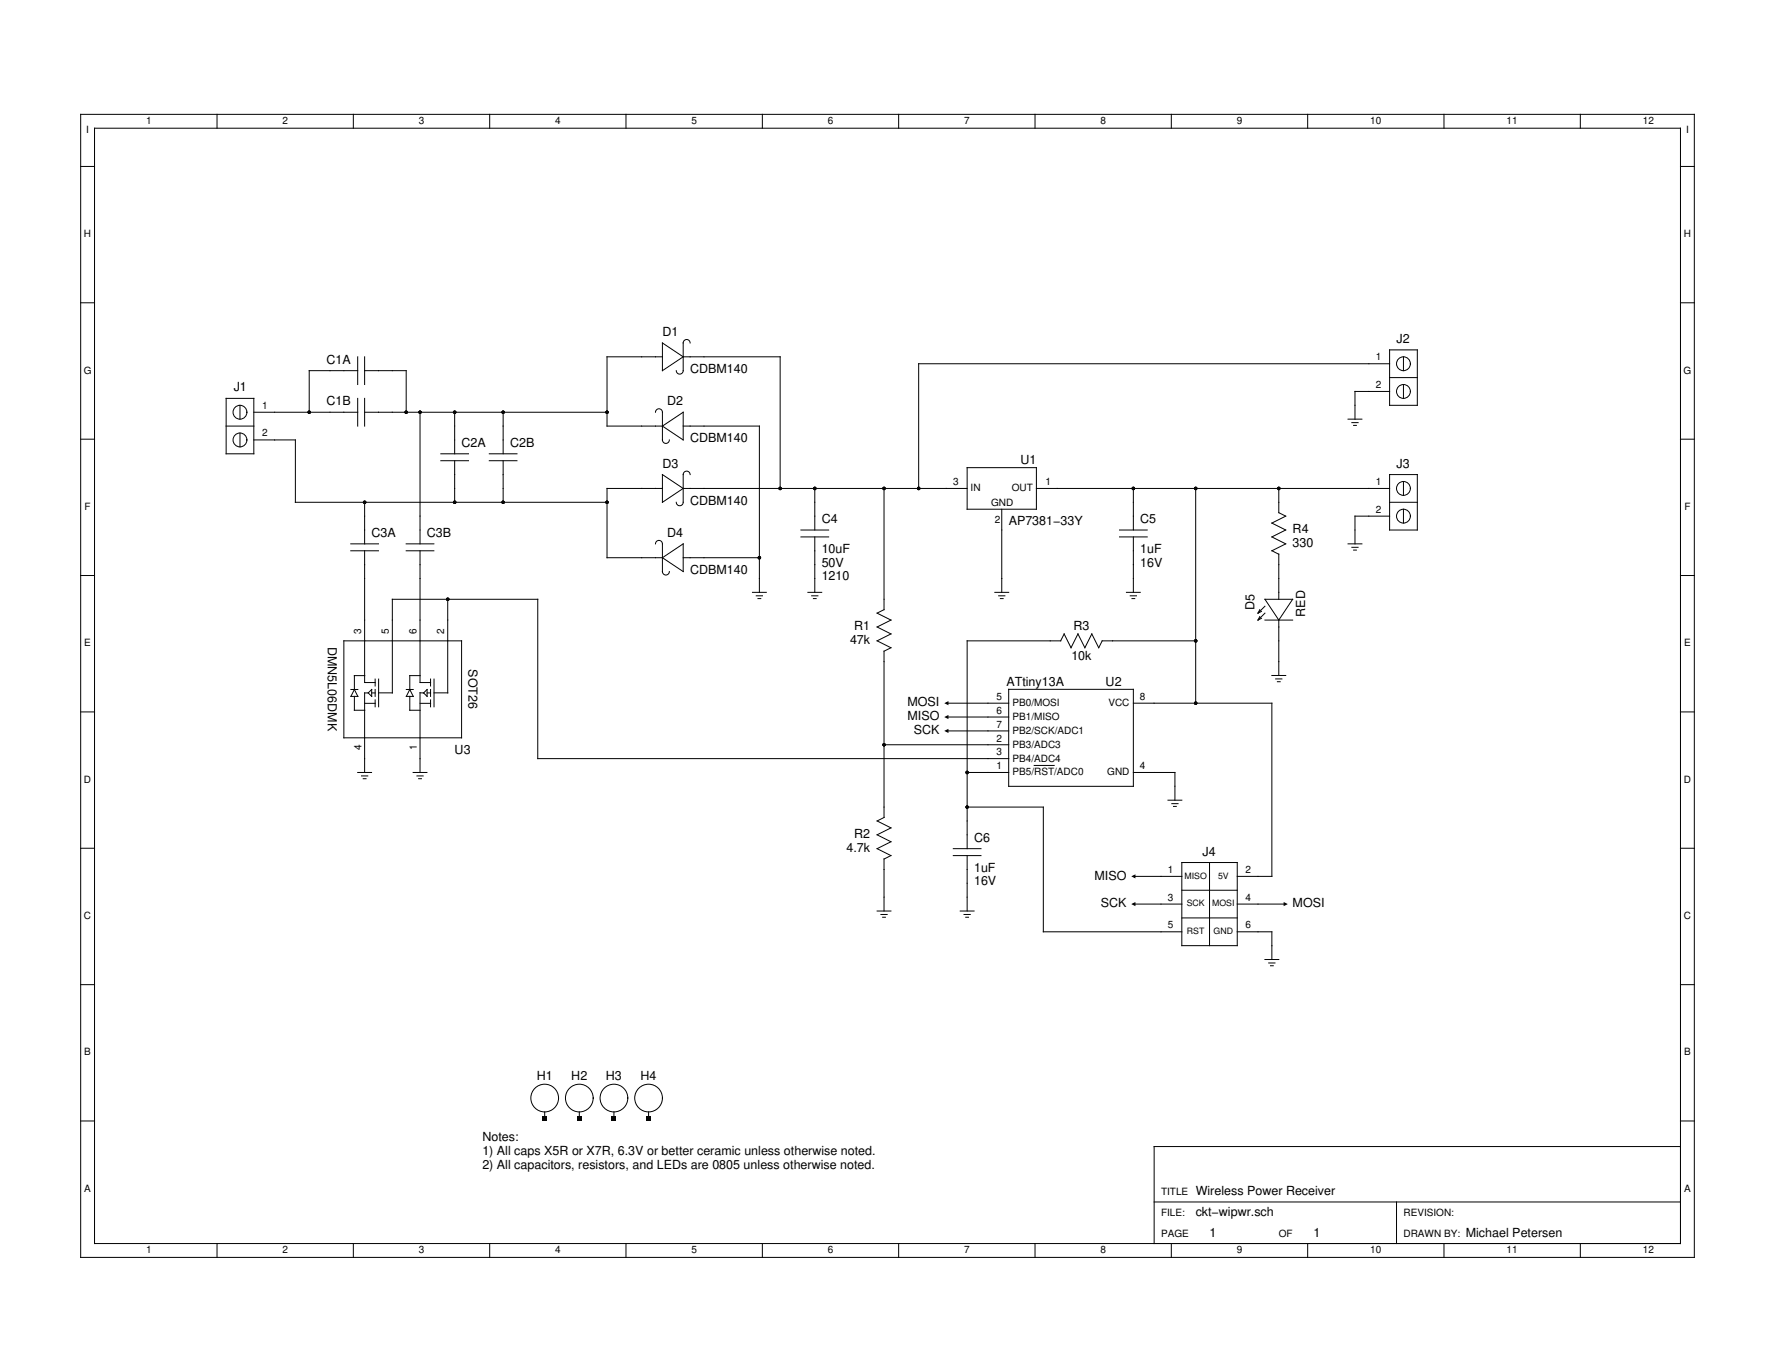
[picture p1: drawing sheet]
<svg xmlns="http://www.w3.org/2000/svg" width="279mm" height="216mm" viewBox="0 0 279 216" stroke-linecap="round" stroke-linejoin="round" font-family="sans-serif">
<g fill="none" stroke="#000" stroke-width=".16">
<path d="M12.7 18h254v179.9h-254zM34.2 18v2.2M55.6 18v2.2M77.1 18v2.2M98.5 18v2.2M120 18v2.2M141.5 18v2.2M162.9 18v2.2M184.4 18v2.2M205.8 18v2.2M227.3 18v2.2M248.8 18v2.2"/>
<path d="M12.7 26.2h2.2M14.9 20.2h249.6v175.5h-249.6zM264.5 26.2h2.2M12.7 47.6h2.2M56.3 58.3h-7.6v6.6M56.3 56.1v4.4M57.4 58.3h6.5v6.6M57.4 56.1v4.4M104.3 54l3.2 2.1-3.2 2.2zM104.3 56.1h-8.8v11h8.8M107.5 56.1h15.3v20.8M108.6 54a.55 .55 0 0 0-.5-.6 .55 .55 0 0 0-.6 .6v4.3a.54 .54 0 0 1-.5 .6 .54 .54 0 0 1-.5-.6"/>
<path d="M218.7 55.1h4.4v8.7h-4.4zM218.7 57.2h-74.1v19.7M218.7 59.4h4.4M220.9 56.1v2.2M264.5 47.6h2.2M12.7 69.1h2.2M35.6 62.7h4.4v8.7h-4.4zM35.6 67.1h4.4M37.8 63.8v2.2M37.8 68.1v2.2M40 64.9h16.3M40 69.2h6.5v9.8h49"/>
<path d="M56.3 62.7v4.4M57.4 62.7v4.4M57.4 79v6.6M57.4 64.9h38.1M66.1 64.9v20.7M69.4 72.5h4.3M69.4 71.4h4.3M71.6 64.9v6.5M71.6 72.5v6.5M77 72.5h4.4M77 71.4h4.4M79.2 64.9v6.5"/>
<path d="M79.2 72.5v6.5M103.2 64.9a.55 .55 0 0 1 .5-.6 .55 .55 0 0 1 .6 .6v4.3a.55 .55 0 0 0 .5 .6 .55 .55 0 0 0 .6-.6M104.3 76.9h-8.8v10.9h8.8M104.3 74.7l3.2 2.2-3.2 2.1zM104.3 67.1l3.2-2.2v4.3zM107.5 76.9h44.7M107.5 67.1h12v26.1M108.6 74.7a.55 .55 0 0 0-.5-.6 .55 .55 0 0 0-.6 .6v4.3a.54 .54 0 0 1-.5 .6 .54 .54 0 0 1-.5-.6M128.3 76.9v6.5M139.2 76.9v19l-1.1 .6 2.1 1.1-2.1 1.1 2.1 1.1-2.1 1 2.1 1.1-1 .6v26.1l-1.1 .6 2.1 1.1-2.1 1.1 2.1 1.1-2.1 1 2.1 1.1-1 .6v8.2M152.2 73.6h10.9v6.5h-10.9zM163.1 76.9h55.6"/>
<path d="M178.4 76.9v6.5M188.2 76.9v33.8M201.3 76.9v3.8l1.1 .5-2.2 1.1 2.2 1.1-2.2 1.1 2.2 1.1-2.2 1.1 1.1 .5v7.1M212.2 66h2.2M212.8 66.5h1M213.1 66.9h.4M218.7 79h4.4M218.7 74.7h4.4v8.7h-4.4zM218.7 61.6h-5.4v4.4M220.9 60.5v2.2M220.9 75.8v2.2M264.5 69.1h2.2"/>
<path d="M12.7 90.6h2.2M55.2 86.7h4.4M55.2 85.6h4.4M57.4 86.7v20.7h1.7M63.9 86.7h4.4M63.9 85.6h4.4M66.1 86.7v20.7M70.5 94.3v14.7h-2.2M103.2 85.6a.55 .55 0 0 1 .5-.6 .55 .55 0 0 1 .6 .6v4.3a.55 .55 0 0 0 .5 .6 .55 .55 0 0 0 .6-.6M104.3 87.8l3.2-2.2v4.3zM107.5 87.8h12M118.4 93.2h2.2"/>
<path d="M119 93.8h1M119.3 94.2h.5M126.1 84.5h4.3M126.1 83.4h4.3M127.2 93.2h2.1M127.8 93.8h.9M128 94.2h.5M128.3 84.5v8.7M156.6 93.2h2.2M157.2 93.8h1M157.5 94.2h.4M157.7 80.1v13.1"/>
<path d="M167.5 99.8l1.1 2.1 1.1-2.1 1.1 2.1 1.1-2.1 1 2.1 .6-1.1h14.7M167.5 99.8l-.5 1h-14.8v32.7M176.2 84.5h4.4M176.2 83.4h4.4M177.3 93.2h2.2M177.9 93.8h1M178.2 94.2h.4M178.4 84.5v8.7M198.3 97l-.3 .6M198.3 95.9l-.3 .6M198.6 97.3l-.6 .3M198.6 96.2l-.6 .3"/>
<path d="M199.1 94.3h4.4l-2.2 3.3zM199.1 97.6h4.4M199.1 95.4l-1.1 1.1M199.1 96.5l-1.1 1.1M201.3 97.6v8.7M212.2 85.6h2.2M212.8 86.1h1M213.1 86.6h.4M218.7 81.2h-5.4v4.4M220.9 80.1v2.2M264.5 90.6h2.2M12.7 112h2.2"/>
<path d="M54.1 100.8h18.6v15.3h-18.6zM55.2 108.5h1.1M55.8 109.6v2.2h1.6M55.8 108.5l.5 1.1h-1.1zM57.4 109v12.6M57.4 110.7h1.7M57.4 109h.6M57.4 106.3h-1.6v2.2M58 109l.5-.5v1.1zM58.5 109h.6M59.1 106.9v1.1M59.1 108.5v1.1"/>
<path d="M59.1 110.1v1.1M59.6 109h2.2M59.6 106.9v4.3M61.8 109v-14.7h22.8v25.1h74.2M64 108.5h1M64.5 109.6v2.2h1.6M64.5 108.5l.5 1.1h-1zM66.1 110.7h1.7M66.1 107.4h1.7M66.1 106.3h-1.6v2.2M66.7 109h-.6v12.6M66.7 109l.5-.5v1.1z"/>
<path d="M67.2 109h.6M67.8 106.9v1.1M67.8 108.5v1.1M67.8 110.1v1.1M68.3 106.9v4.3M139.2 117.2h19.6M149 110.7h9.8M149 112.8h9.8M149 115h9.8M158.8 108.5h19.6v15.2h-19.6zM178.4 110.7h21.8v27.2h-5.4M200.2 106.3h2.2"/>
<path d="M200.8 106.8h1M201.1 107.3h.4M264.5 112h2.2M12.7 133.5h2.2M56.3 121.6h2.2M56.9 122.1h1M57.2 122.5h.4M65 121.6h2.2M65.6 122.1h1M65.9 122.5h.4M150.1 134.6h4.3M150.1 133.5h4.3"/>
<path d="M152.2 121.6h6.6M152.2 134.6v8.8M152.2 127h12v19.6h21.8M162.8 120.5h3.1M178.4 121.6h6.5v4.3M178.4 137.9h7.6M183.9 125.9h2.1M184.4 126.5h1M184.7 126.9h.5M186 135.7h8.8v13.1h-8.8zM190.4 135.7v13.1M264.5 133.5h2.2"/>
<path d="M12.7 154.9h2.2M138.1 143.4h2.1M138.7 143.9h.9M138.9 144.3h.5M151.1 143.4h2.2M151.7 143.9h1M152 144.3h.5M178.4 142.3h7.6M186 144.4h8.8M186 140.1h8.8M194.8 142.3h7.6M194.8 146.6h5.4v4.4"/>
<path d="M199.1 151h2.2M199.7 151.5h1M200 152h.4M264.5 154.9h2.2M12.7 176.4h2.2M85.7 175v1.1M91.2 175v1.1M96.6 175v1.1M102.1 175v1.1M264.5 176.4h2.2M34.2 195.7v2.2M55.6 195.7v2.2"/>
<path d="M77.1 195.7v2.2M98.5 195.7v2.2M120 195.7v2.2M141.5 195.7v2.2M162.9 195.7v2.2M181.7 189.1h82.8M184.4 195.7v2.2M205.8 195.7v2.2M219.8 189.1v6.6M227.3 195.7v2.2M248.8 195.7v2.2M264.5 180.4h-82.8v15.3"/>
<circle cx="220.9" cy="57.2" r="1.09"/>
<circle cx="37.8" cy="69.2" r="1.09"/>
<circle cx="37.8" cy="64.9" r="1.09"/>
<circle cx="220.9" cy="61.6" r="1.09"/>
<circle cx="220.9" cy="76.9" r="1.09"/>
<circle cx="220.9" cy="81.2" r="1.09"/>
<circle cx="85.7" cy="172.8" r="2.18"/>
<circle cx="91.2" cy="172.8" r="2.18"/>
<circle cx="96.6" cy="172.8" r="2.18"/>
<circle cx="102.1" cy="172.8" r="2.18"/>
</g>
<g fill="#000">
<path d="M148.6 110.7l.7-.4v.7zM148.6 112.8l.7-.3v.7zM148.6 115l.7-.3v.6zM178.1 137.9l.6-.3v.6zM178.1 142.3l.6-.4v.7zM202.1 141.9l.6 .4-.6 .3zM85.4 175.7h.7v.7h-.7zM90.9 175.7h.6v.7h-.6zM96.3 175.7h.7v.7h-.7zM101.8 175.7h.6v.7h-.6z"/>
<circle cx="48.7" cy="64.9" r=".27"/>
<circle cx="57.4" cy="79" r=".27"/>
<circle cx="63.9" cy="64.9" r=".27"/>
<circle cx="66.1" cy="64.9" r=".27"/>
<circle cx="71.6" cy="64.9" r=".27"/>
<circle cx="71.6" cy="79" r=".27"/>
<circle cx="79.2" cy="64.9" r=".27"/>
<circle cx="79.2" cy="79" r=".27"/>
<circle cx="95.5" cy="64.9" r=".27"/>
<circle cx="95.5" cy="79" r=".27"/>
<circle cx="122.8" cy="76.9" r=".27"/>
<circle cx="128.3" cy="76.9" r=".27"/>
<circle cx="139.2" cy="76.9" r=".27"/>
<circle cx="144.6" cy="76.9" r=".27"/>
<circle cx="178.4" cy="76.9" r=".27"/>
<circle cx="188.2" cy="76.9" r=".27"/>
<circle cx="201.3" cy="76.9" r=".27"/>
<circle cx="70.5" cy="94.3" r=".27"/>
<circle cx="119.5" cy="87.8" r=".27"/>
<circle cx="139.2" cy="117.2" r=".27"/>
<circle cx="188.2" cy="100.8" r=".27"/>
<circle cx="188.2" cy="110.7" r=".27"/>
<circle cx="152.2" cy="127" r=".27"/>
<circle cx="152.2" cy="121.6" r=".27"/>
</g>
<g font-size="2">
<text x="104.3" y="52.9">D1</text>
<text x="219.8" y="54">J2</text>
<text x="51.4" y="57.2">C1A</text>
<text x="108.6" y="58.7">CDBM140</text>
<text x="36.8" y="61.6">J1</text>
<text x="51.4" y="63.8">C1B</text>
<text x="105" y="63.8">D2</text>
<text x="72.7" y="70.3">C2A</text>
<text x="80.3" y="70.3">C2B</text>
<text x="108.6" y="69.6">CDBM140</text>
<text x="104.3" y="73.6">D3</text>
<text x="160.6" y="73">U1</text>
<text x="219.8" y="73.6">J3</text>
<text x="108.6" y="79.4">CDBM140</text>
<text x="129.3" y="82.3">C4</text>
<text x="158.8" y="82.6">AP7381−33Y</text>
<text x="179.5" y="82.3">C5</text>
<text x="203.5" y="83.9">R4</text>
<text x="58.5" y="84.5">C3A</text>
<text x="67.2" y="84.5">C3B</text>
<text x="105" y="84.5">D4</text>
<text x="129.3" y="87">10uF</text>
<text x="129.3" y="89.2">50V</text>
<text x="179.5" y="87">1uF</text>
<text x="179.5" y="89.2">16V</text>
<text x="203.5" y="86.1">330</text>
<text x="108.6" y="90.3">CDBM140</text>
<text x="129.3" y="91.3">1210</text>
<text x="197.5" y="95.9" transform="rotate(-90 197.5 95.9)">D5</text>
<text x="51.6" y="101.8" transform="rotate(90 51.6 101.8)">DMN5L06DMK</text>
<text x="133.8" y="101.3">47k</text>
<text x="134.5" y="99.2">R1</text>
<text x="169" y="99.2">R3</text>
<text x="205.4" y="97" transform="rotate(-90 205.4 97)">RED</text>
<text x="73.7" y="105.3" transform="rotate(90 73.7 105.3)">SOT26</text>
<text x="158.4" y="107.9">ATtiny13A</text>
<text x="168.6" y="103.9">10k</text>
<text x="174" y="107.9">U2</text>
<text x="142.8" y="111.2">MOSI</text>
<text x="142.8" y="113.3">MISO</text>
<text x="71.6" y="118.6">U3</text>
<text x="143.8" y="115.5">SCK</text>
<text x="134.5" y="131.9">R2</text>
<text x="133.3" y="134.1">4.7k</text>
<text x="153.3" y="132.5">C6</text>
<text x="153.3" y="137.1">1uF</text>
<text x="189.3" y="134.6">J4</text>
<text x="153.3" y="139.3">16V</text>
<text x="172.3" y="138.4">MISO</text>
<text x="173.3" y="142.8">SCK</text>
<text x="203.5" y="142.8">MOSI</text>
<text x="84.5" y="170">H1</text>
<text x="89.9" y="170">H2</text>
<text x="95.4" y="170">H3</text>
<text x="100.8" y="170">H4</text>
<text x="75.9" y="179.6">Notes:</text>
<text x="75.9" y="181.8">1) All caps X5R or X7R, 6.3V or better ceramic unless otherwise noted.</text>
<text x="75.9" y="184">2) All capacitors, resistors, and LEDs are 0805 unless otherwise noted.</text>
<text x="188.2" y="188.1">Wireless Power Receiver</text>
<text x="188.2" y="191.3">ckt−wipwr.sch</text>
<text x="190.4" y="194.6">1</text>
<text x="206.7" y="194.6">1</text>
<text x="230.7" y="194.6">Michael Petersen</text>
</g>
<g font-size="1.6">
<text x="13.6" y="21">I</text>
<text x="23" y="19.5">1</text>
<text x="44.5" y="19.5">2</text>
<text x="65.9" y="19.5">3</text>
<text x="87.4" y="19.5">4</text>
<text x="108.8" y="19.5">5</text>
<text x="130.3" y="19.5">6</text>
<text x="151.7" y="19.5">7</text>
<text x="173.2" y="19.5">8</text>
<text x="194.7" y="19.5">9</text>
<text x="215.7" y="19.5">10</text>
<text x="237.1" y="19.5">11</text>
<text x="258.6" y="19.5">12</text>
<text x="265.4" y="21">I</text>
<text x="13.2" y="37.3">H</text>
<text x="265" y="37.3">H</text>
<text x="13.2" y="58.8">G</text>
<text x="216.6" y="56.7">1</text>
<text x="265" y="58.8">G</text>
<text x="41.3" y="64.3">1</text>
<text x="216.6" y="61.1">2</text>
<text x="41.3" y="68.7">2</text>
<text x="150.1" y="76.3">3</text>
<text x="152.8" y="77.3">IN</text>
<text x="159.3" y="77.3">OUT</text>
<text x="164.6" y="76.3">1</text>
<text x="216.6" y="76.3">1</text>
<text x="13.3" y="80.2">F</text>
<text x="156" y="79.6">GND</text>
<text x="156.6" y="82.3">2</text>
<text x="216.6" y="80.7">2</text>
<text x="265.1" y="80.2">F</text>
<text x="13.3" y="101.7">E</text>
<text x="56.9" y="99.8" transform="rotate(-90 56.9 99.8)">3</text>
<text x="61.2" y="99.8" transform="rotate(-90 61.2 99.8)">5</text>
<text x="65.6" y="99.8" transform="rotate(-90 65.6 99.8)">6</text>
<text x="69.9" y="99.8" transform="rotate(-90 69.9 99.8)">2</text>
<text x="265.1" y="101.7">E</text>
<text x="156.9" y="110.2">5</text>
<text x="156.9" y="112.3">6</text>
<text x="159.4" y="111.1">PB0/MOSI</text>
<text x="159.4" y="113.3">PB1/MISO</text>
<text x="174.5" y="111.1">VCC</text>
<text x="179.4" y="110.2">8</text>
<text x="56.9" y="118" transform="rotate(-90 56.9 118)">4</text>
<text x="65.6" y="118" transform="rotate(-90 65.6 118)">1</text>
<text x="156.9" y="114.5">7</text>
<text x="156.9" y="118.9">3</text>
<text x="156.9" y="116.7">2</text>
<text x="159.4" y="115.5">PB2/SCK/ADC1</text>
<text x="159.4" y="119.8">PB4/ADC4</text>
<text x="159.4" y="117.7">PB3/ADC3</text>
<text x="13.2" y="123.2">D</text>
<text x="156.9" y="121.1">1</text>
<text x="159.4" y="122">PB5/RST/ADC0</text>
<text x="174.3" y="122">GND</text>
<text x="179.4" y="121.1">4</text>
<text x="265" y="123.2">D</text>
<text x="183.9" y="137.4">1</text>
<text x="196.1" y="137.4">2</text>
<text x="183.9" y="141.7">3</text>
<text x="196.1" y="141.7">4</text>
<text x="13.2" y="144.6">C</text>
<text x="183.9" y="146.1">5</text>
<text x="196.1" y="146.1">6</text>
<text x="265" y="144.6">C</text>
<text x="13.3" y="166.1">B</text>
<text x="265.1" y="166.1">B</text>
<text x="13.3" y="187.5">A</text>
<text x="182.8" y="191.3">FILE:</text>
<text x="182.8" y="188.1">TITLE</text>
<text x="220.9" y="191.3">REVISION:</text>
<text x="265.1" y="187.5">A</text>
<text x="23" y="197.2">1</text>
<text x="44.5" y="197.2">2</text>
<text x="65.9" y="197.2">3</text>
<text x="87.4" y="197.2">4</text>
<text x="108.8" y="197.2">5</text>
<text x="130.3" y="197.2">6</text>
<text x="151.7" y="197.2">7</text>
<text x="173.2" y="197.2">8</text>
<text x="182.8" y="194.6">PAGE</text>
<text x="194.7" y="197.2">9</text>
<text x="201.3" y="194.6">OF</text>
<text x="215.7" y="197.2">10</text>
<text x="220.9" y="194.6">DRAWN BY:</text>
<text x="237.1" y="197.2">11</text>
<text x="258.6" y="197.2">12</text>
</g>
<g font-size="1.4">
<text x="186.5" y="138.3">MISO</text>
<text x="186.8" y="142.6">SCK</text>
<text x="190.8" y="142.6">MOSI</text>
<text x="191.7" y="138.3">5V</text>
<text x="186.8" y="147">RST</text>
<text x="191" y="147">GND</text>
</g>
</svg>
